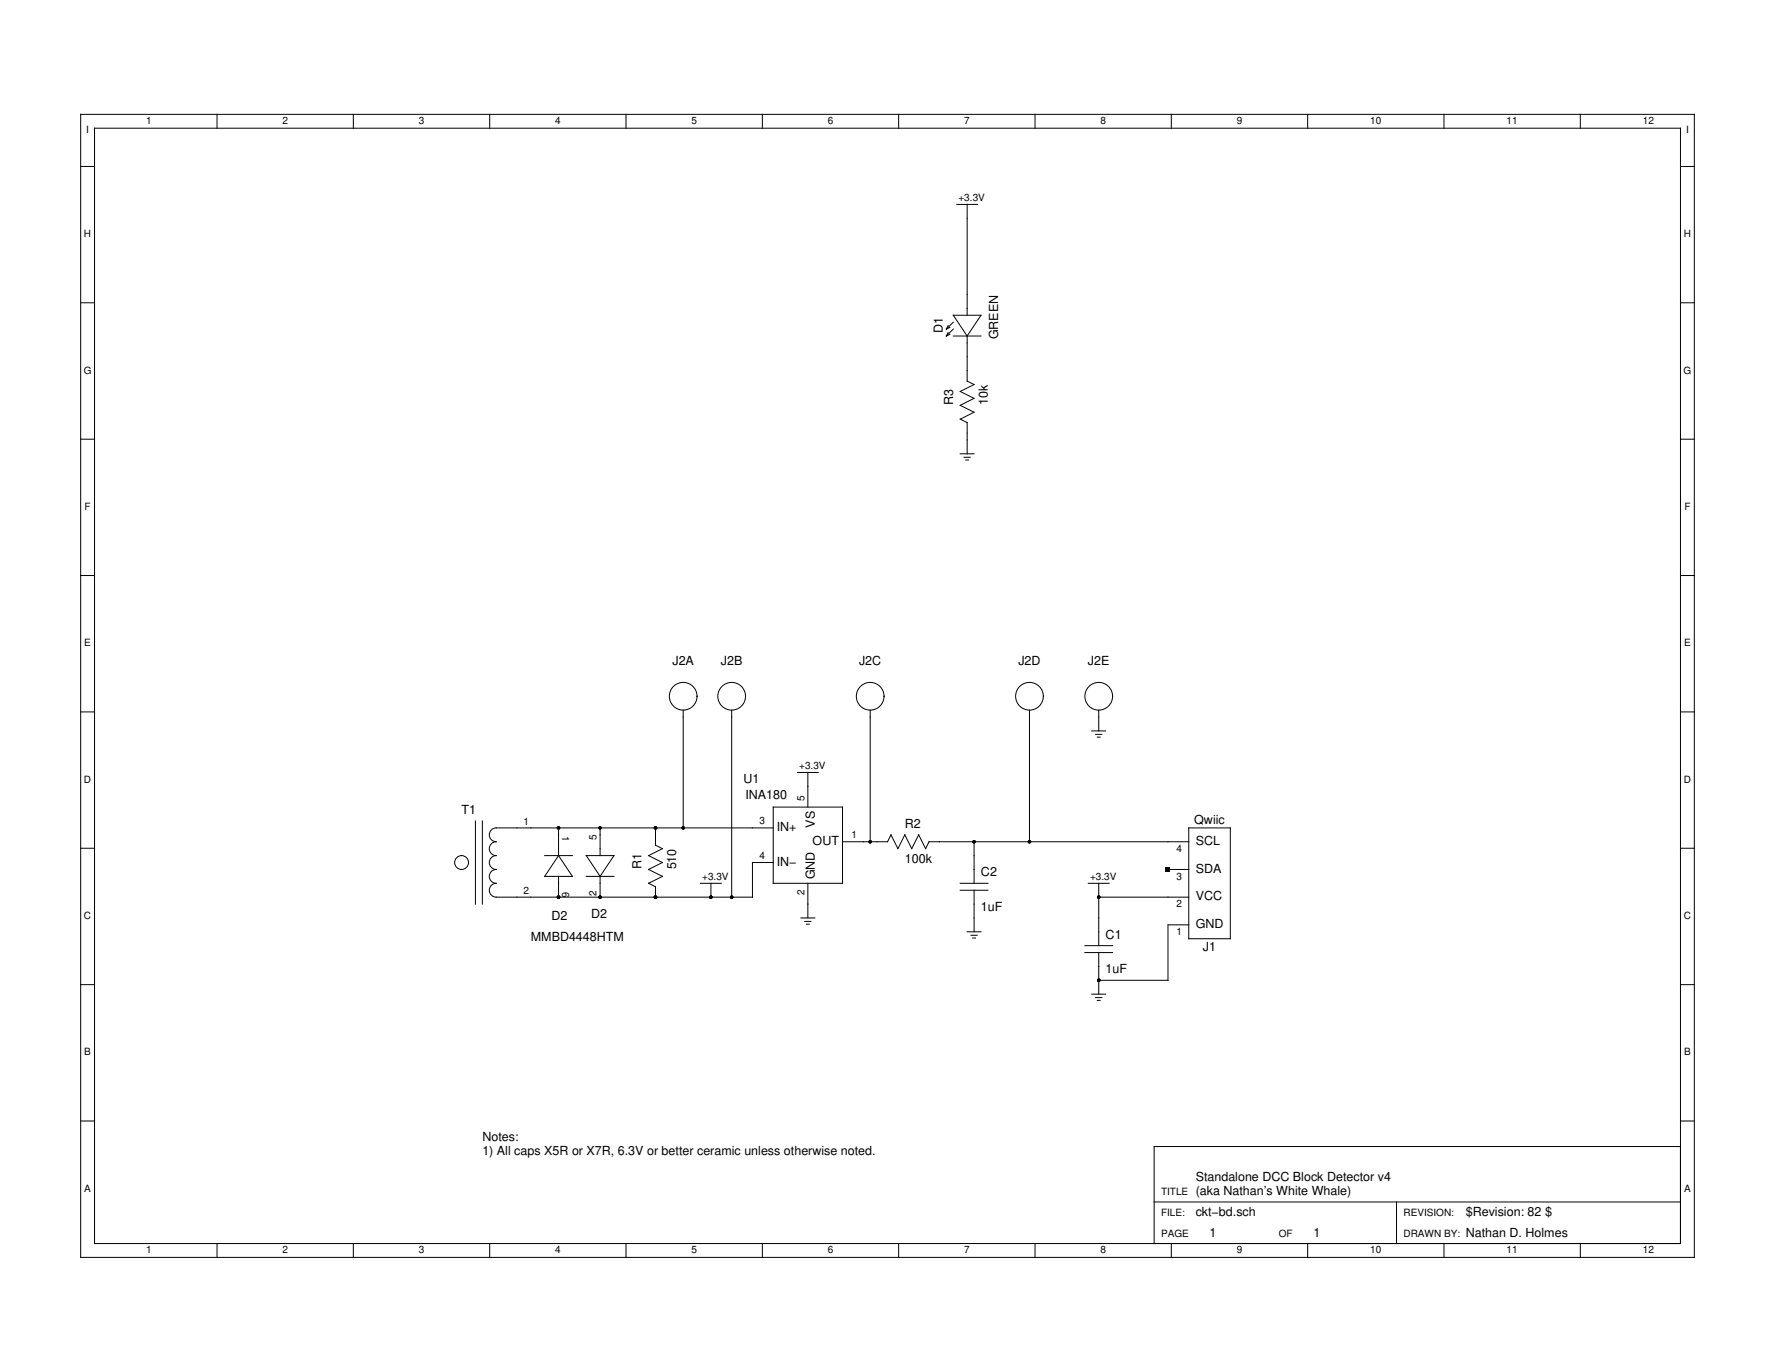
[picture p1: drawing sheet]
<svg xmlns="http://www.w3.org/2000/svg" width="279mm" height="216mm" viewBox="0 0 279 216" stroke-linecap="round" stroke-linejoin="round" font-family="sans-serif">
<g fill="none" stroke="#000" stroke-width=".16">
<path d="M12.7 18h254v179.9h-254zM34.2 18v2.2M55.6 18v2.2M77.1 18v2.2M98.5 18v2.2M120 18v2.2M141.5 18v2.2M162.9 18v2.2M184.4 18v2.2M205.8 18v2.2M227.3 18v2.2M248.8 18v2.2"/>
<path d="M12.7 26.2h2.2M14.9 20.2h249.6v175.5h-249.6zM150.6 32.2h3.3M152.2 32.2v17.4M264.5 26.2h2.2M12.7 47.6h2.2M149.2 52.3l-.2 .6M149.2 51.2l-.2 .6M149.5 52.6l-.5 .3M149.5 51.5l-.5 .3M150.1 49.6h4.3l-2.2 3.3zM150.1 52.9h4.3"/>
<path d="M150.1 50.7l-1.1 1.1M150.1 51.8l-1.1 1.1M152.2 52.9v7.1l1.1 .5-2.2 1.1 2.2 1.1-2.2 1.1 2.2 1.1-2.2 1.1 1.1 .5M264.5 47.6h2.2M12.7 69.1h2.2M151.1 71.4h2.2M151.7 72h1M152 72.4h.5M152.2 66.5v4.9M264.5 69.1h2.2M12.7 90.6h2.2M264.5 90.6h2.2"/>
<path d="M12.7 112h2.2M107.5 111.7v18.6M115.2 111.7v29.5M137 111.7v20.8M162 111.7v20.8M171.9 115h2.1M172.5 115.6h.9M172.7 116h.5M172.9 111.7v3.3M264.5 112h2.2M12.7 133.5h2.2M74.8 129.2v13.1"/>
<path d="M75.9 129.2v13.1M85.7 134.6h4.4M87.9 130.3v4.3M87.9 137.9v3.3M87.9 134.6l2.2 3.3h-4.4zM92.3 137.9h4.3M92.3 134.6h4.3l-2.1 3.3zM94.5 130.3v4.3M94.5 137.9v3.3M103.2 130.3v2.7l1.1 .5-2.2 1.1 2.2 1.1-2.2 1.1 2.2 1.1-2.2 1.1 1.1 .5M103.2 139.5v1.7M110.3 139h3.2"/>
<path d="M111.9 139v2.2M121.7 130.3h-43.6a1.09 1.09 0 0 0-1.1 1.1 1.09 1.09 0 0 0 1.1 1.1 1.09 1.09 0 0 0-1.1 1 1.09 1.09 0 0 0 1.1 1.1 1.09 1.09 0 0 0-1.1 1.1 1.09 1.09 0 0 0 1.1 1.1 1.09 1.09 0 0 0-1.1 1.1 1.09 1.09 0 0 0 1.1 1.1 1.09 1.09 0 0 0-1.1 1.1 1.09 1.09 0 0 0 1.1 1.1h40.3v-5.5h3.3M121.7 127h10.9v12h-10.9zM125.5 121.6h3.3M127.2 121.6v5.4M127.2 139v5.4M132.6 132.5h7.1M139.7 132.5l.5-1.1 1.1 2.1 1.1-2.1 1.1 2.1 1.1-2.1 1.1 2.1 .5-1h40.9M151.1 139h4.4M153.3 132.5v6.5M171.3 139h3.3M172.9 139v9.8"/>
<path d="M183.9 136.8h3.2M187.1 130.3h6.6v17.4h-6.6zM264.5 133.5h2.2M12.7 154.9h2.2M126.1 144.4h2.2M126.7 145h1M126.9 145.4h.5M151.1 140.1h4.4M152.2 146.6h2.2M152.8 147.2h1M153.1 147.6h.4M153.3 140.1v6.5"/>
<path d="M170.8 148.8h4.3M170.8 149.9h4.3M171.9 156.4h2.1M172.5 157h.9M172.7 157.4h.5M172.9 141.2h14.2M172.9 149.9v6.5M187.1 145.5h-3.2v8.8h-11M264.5 154.9h2.2M12.7 176.4h2.2M264.5 176.4h2.2M34.2 195.7v2.2"/>
<path d="M55.6 195.7v2.2M77.1 195.7v2.2M98.5 195.7v2.2M120 195.7v2.2M141.5 195.7v2.2M162.9 195.7v2.2M181.7 189.1h82.8M184.4 195.7v2.2M205.8 195.7v2.2M219.8 189.1v6.6M227.3 195.7v2.2M248.8 195.7v2.2"/>
<path d="M264.5 180.4h-82.8v15.3"/>
<circle cx="107.5" cy="109.6" r="2.18"/>
<circle cx="115.2" cy="109.6" r="2.18"/>
<circle cx="137" cy="109.6" r="2.18"/>
<circle cx="162" cy="109.6" r="2.18"/>
<circle cx="172.9" cy="109.6" r="2.18"/>
<circle cx="72.7" cy="135.7" r="1.09"/>
</g>
<g fill="#000">
<path d="M183.5 136.5h.7v.6h-.7z"/>
<circle cx="87.9" cy="130.3" r=".27"/>
<circle cx="94.5" cy="130.3" r=".27"/>
<circle cx="103.2" cy="130.3" r=".27"/>
<circle cx="107.5" cy="130.3" r=".27"/>
<circle cx="137" cy="132.5" r=".27"/>
<circle cx="153.3" cy="132.5" r=".27"/>
<circle cx="162" cy="132.5" r=".27"/>
<circle cx="87.9" cy="141.2" r=".27"/>
<circle cx="94.5" cy="141.2" r=".27"/>
<circle cx="103.2" cy="141.2" r=".27"/>
<circle cx="111.9" cy="141.2" r=".27"/>
<circle cx="115.2" cy="141.2" r=".27"/>
<circle cx="172.9" cy="141.2" r=".27"/>
<circle cx="172.9" cy="154.3" r=".27"/>
</g>
<g font-size="2">
<text x="148.4" y="52.3" transform="rotate(-90 148.4 52.3)">D1</text>
<text x="157.1" y="53.4" transform="rotate(-90 157.1 53.4)">GREEN</text>
<text x="150.1" y="63.8" transform="rotate(-90 150.1 63.8)">R3</text>
<text x="155.5" y="63.8" transform="rotate(-90 155.5 63.8)">10k</text>
<text x="105.8" y="104.6">J2A</text>
<text x="113.5" y="104.6">J2B</text>
<text x="135.2" y="104.6">J2C</text>
<text x="160.3" y="104.6">J2D</text>
<text x="171.3" y="104.6">J2E</text>
<text x="117" y="123.2">U1</text>
<text x="117.3" y="125.7">INA180</text>
<text x="72.7" y="128.1">T1</text>
<text x="122.3" y="130.8">IN+</text>
<text x="128.3" y="130.2" transform="rotate(-90 128.3 130.2)">VS</text>
<text x="142.4" y="130.3">R2</text>
<text x="188" y="129.7">Qwiic</text>
<text x="101" y="136.8" transform="rotate(-90 101 136.8)">R1</text>
<text x="106.5" y="136.8" transform="rotate(-90 106.5 136.8)">510</text>
<text x="122.3" y="136.2">IN−</text>
<text x="127.9" y="133">OUT</text>
<text x="142.4" y="135.7">100k</text>
<text x="154.4" y="137.9">C2</text>
<text x="188.2" y="137.3">SDA</text>
<text x="188.2" y="133">SCL</text>
<text x="128.3" y="138.4" transform="rotate(-90 128.3 138.4)">GND</text>
<text x="154.4" y="143.4">1uF</text>
<text x="188.2" y="141.7">VCC</text>
<text x="83.6" y="148">MMBD4448HTM</text>
<text x="86.8" y="144.8">D2</text>
<text x="93" y="144.4">D2</text>
<text x="174" y="147.7">C1</text>
<text x="188.2" y="146.1">GND</text>
<text x="189.4" y="149.7">J1</text>
<text x="174" y="153.2">1uF</text>
<text x="75.9" y="179.6">Notes:</text>
<text x="75.9" y="181.8">1) All caps X5R or X7R, 6.3V or better ceramic unless otherwise noted.</text>
<text x="188.2" y="185.9">Standalone DCC Block Detector v4</text>
<text x="188.2" y="188.1">(aka Nathan’s White Whale)</text>
<text x="188.2" y="191.3">ckt−bd.sch</text>
<text x="230.7" y="191.3">$Revision: 82 $</text>
<text x="190.4" y="194.6">1</text>
<text x="206.7" y="194.6">1</text>
<text x="230.7" y="194.6">Nathan D. Holmes</text>
</g>
<g font-size="1.6">
<text x="13.6" y="21">I</text>
<text x="23" y="19.5">1</text>
<text x="44.5" y="19.5">2</text>
<text x="65.9" y="19.5">3</text>
<text x="87.4" y="19.5">4</text>
<text x="108.8" y="19.5">5</text>
<text x="130.3" y="19.5">6</text>
<text x="151.7" y="19.5">7</text>
<text x="173.2" y="19.5">8</text>
<text x="194.7" y="19.5">9</text>
<text x="215.7" y="19.5">10</text>
<text x="237.1" y="19.5">11</text>
<text x="258.6" y="19.5">12</text>
<text x="265.4" y="21">I</text>
<text x="150.9" y="31.6">+3.3V</text>
<text x="13.2" y="37.3">H</text>
<text x="265" y="37.3">H</text>
<text x="13.2" y="58.8">G</text>
<text x="265" y="58.8">G</text>
<text x="13.3" y="80.2">F</text>
<text x="265.1" y="80.2">F</text>
<text x="13.3" y="101.7">E</text>
<text x="265.1" y="101.7">E</text>
<text x="13.2" y="123.2">D</text>
<text x="125.8" y="121">+3.3V</text>
<text x="126.6" y="126" transform="rotate(-90 126.6 126)">5</text>
<text x="265" y="123.2">D</text>
<text x="82.4" y="129.8">1</text>
<text x="88.5" y="131.6" transform="rotate(90 88.5 131.6)">1</text>
<text x="119.5" y="129.7">3</text>
<text x="134" y="131.9">1</text>
<text x="93.9" y="132.2" transform="rotate(-90 93.9 132.2)">5</text>
<text x="119.5" y="135.2">4</text>
<text x="185.2" y="134.1">4</text>
<text x="82.4" y="140.7">2</text>
<text x="88.5" y="140.3" transform="rotate(90 88.5 140.3)">6</text>
<text x="93.9" y="141" transform="rotate(-90 93.9 141)">2</text>
<text x="110.5" y="138.5">+3.3V</text>
<text x="126.6" y="140.9" transform="rotate(-90 126.6 140.9)">2</text>
<text x="171.6" y="138.5">+3.3V</text>
<text x="185.2" y="142.8">2</text>
<text x="185.2" y="138.4">3</text>
<text x="13.2" y="144.6">C</text>
<text x="185.2" y="147.2">1</text>
<text x="265" y="144.6">C</text>
<text x="13.3" y="166.1">B</text>
<text x="265.1" y="166.1">B</text>
<text x="13.3" y="187.5">A</text>
<text x="182.8" y="191.3">FILE:</text>
<text x="182.8" y="188.1">TITLE</text>
<text x="220.9" y="191.3">REVISION:</text>
<text x="265.1" y="187.5">A</text>
<text x="23" y="197.2">1</text>
<text x="44.5" y="197.2">2</text>
<text x="65.9" y="197.2">3</text>
<text x="87.4" y="197.2">4</text>
<text x="108.8" y="197.2">5</text>
<text x="130.3" y="197.2">6</text>
<text x="151.7" y="197.2">7</text>
<text x="173.2" y="197.2">8</text>
<text x="182.8" y="194.6">PAGE</text>
<text x="194.7" y="197.2">9</text>
<text x="201.3" y="194.6">OF</text>
<text x="215.7" y="197.2">10</text>
<text x="220.9" y="194.6">DRAWN BY:</text>
<text x="237.1" y="197.2">11</text>
<text x="258.6" y="197.2">12</text>
</g>
</svg>
